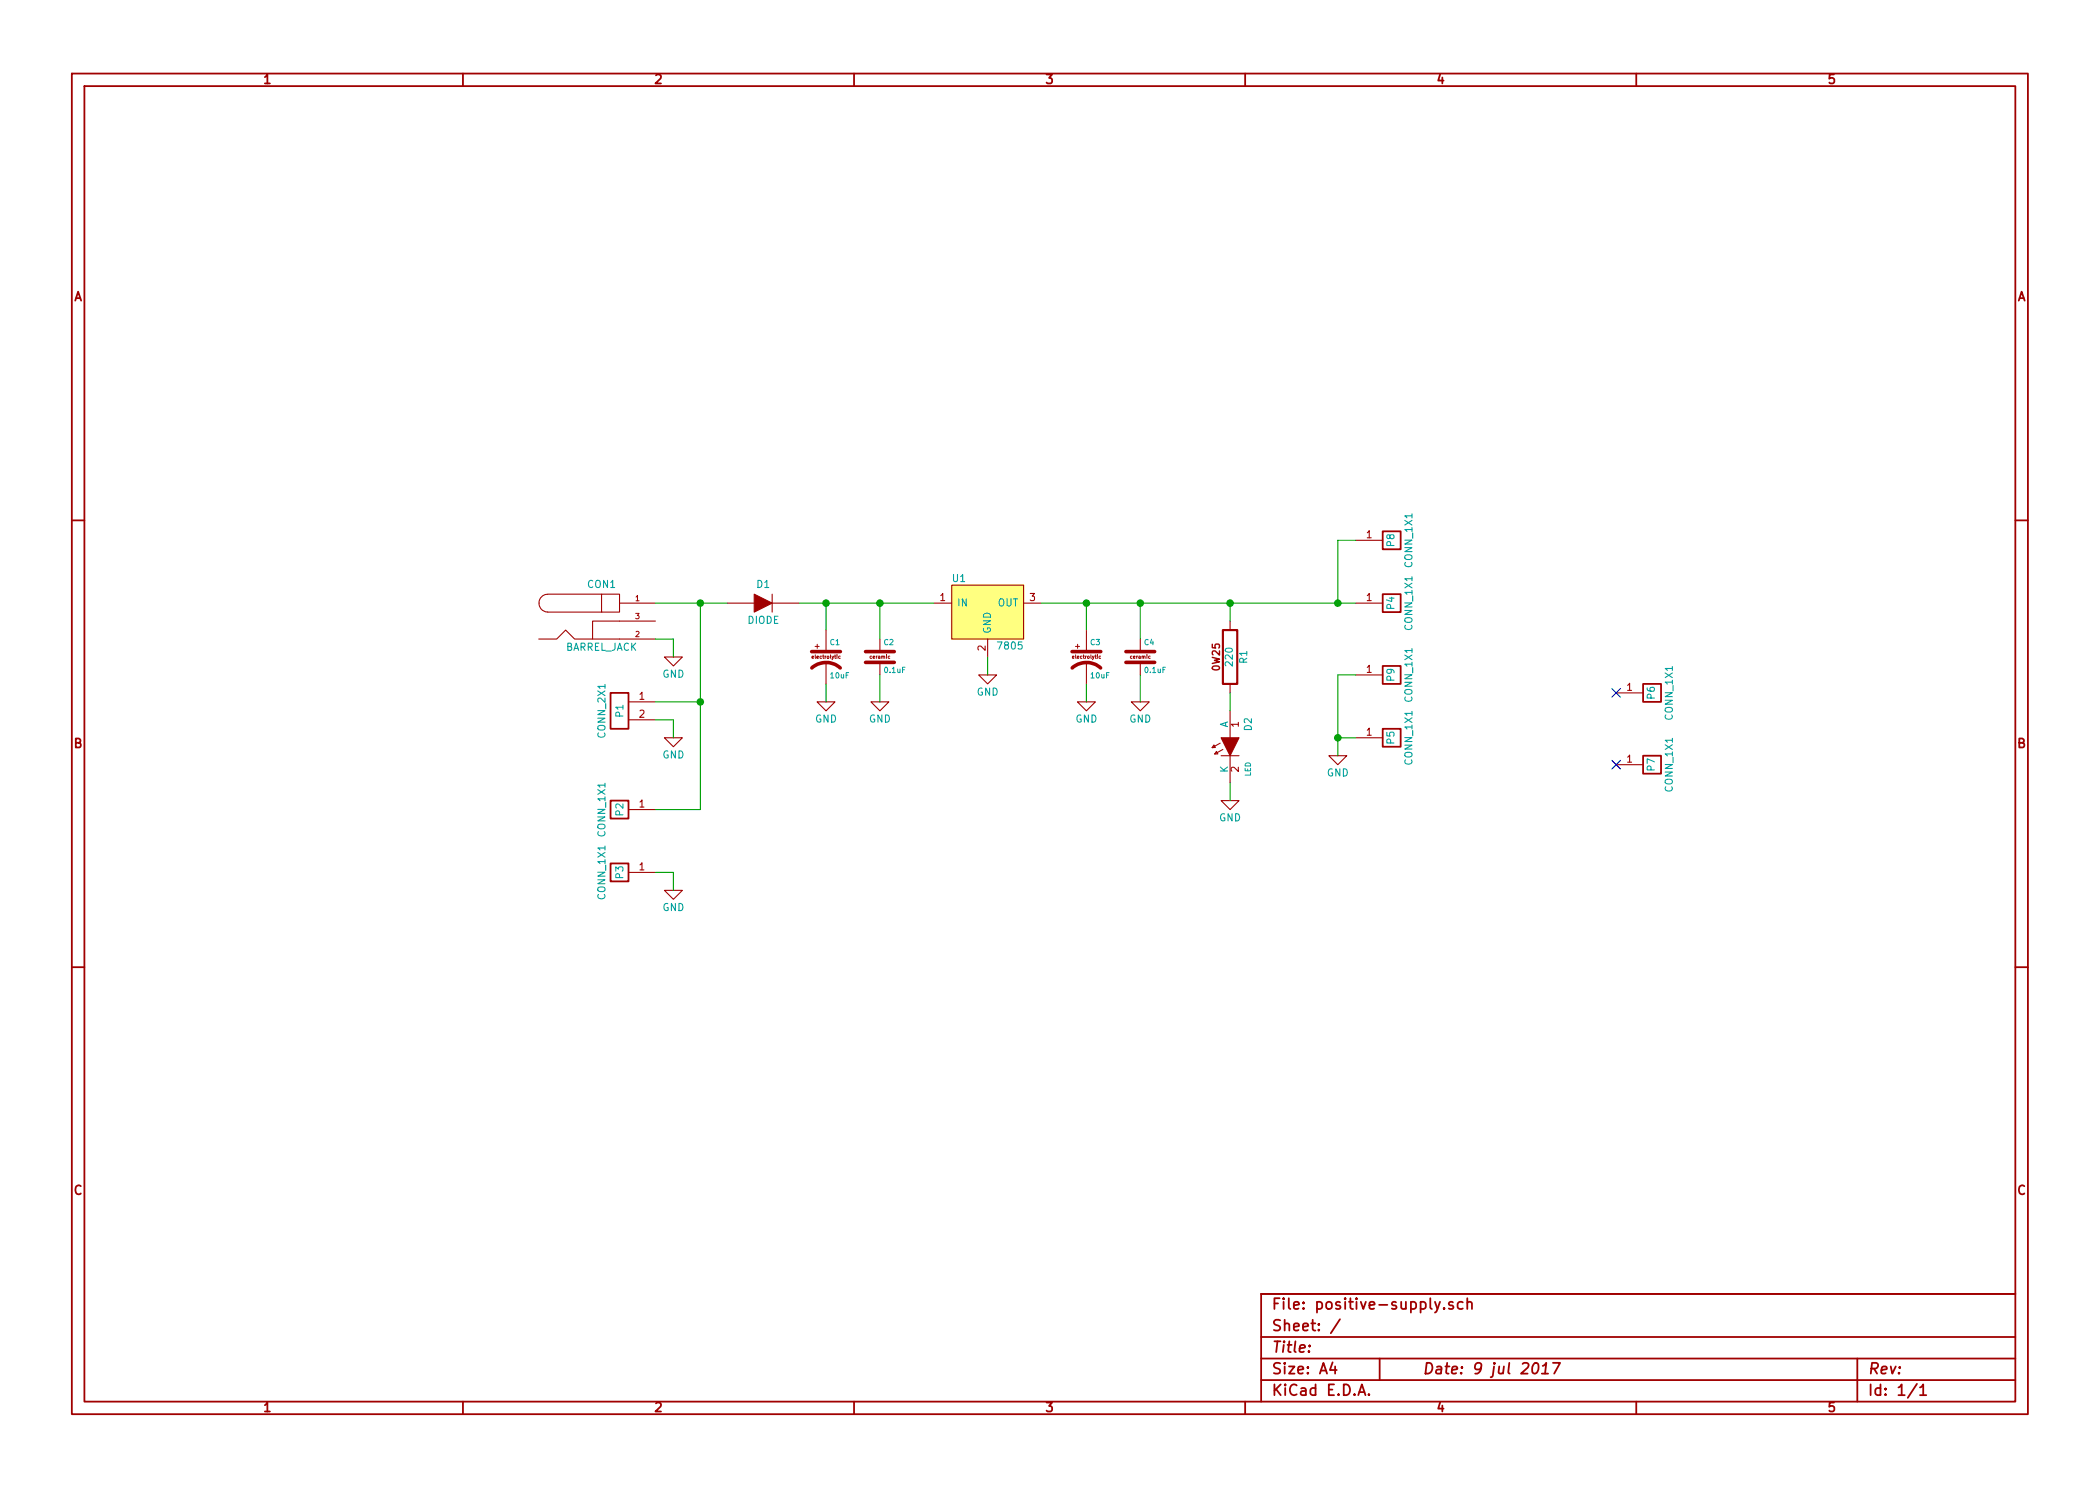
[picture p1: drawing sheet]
EESchema Schematic File Version 2
LIBS:PL_analog_ICs
LIBS:PL_capacitors
LIBS:PL_comms
LIBS:PL_connectors
LIBS:PL_diodes
LIBS:PL_displays
LIBS:PL_GPIB
LIBS:PL_inductors
LIBS:PL_LEDs
LIBS:PL_microcontrollers
LIBS:PL_mounting_holes
LIBS:PL_opamps
LIBS:PL_opto
LIBS:PL_power
LIBS:PL_references
LIBS:PL_regulators
LIBS:PL_relays
LIBS:PL_resistors
LIBS:PL_sensors
LIBS:PL_switchers
LIBS:PL_switches
LIBS:PL_transistors
LIBS:power
LIBS:device
LIBS:transistors
LIBS:conn
LIBS:linear
LIBS:regul
LIBS:74xx
LIBS:cmos4000
LIBS:adc-dac
LIBS:memory
LIBS:xilinx
LIBS:special
LIBS:microcontrollers
LIBS:dsp
LIBS:microchip
LIBS:analog_switches
LIBS:motorola
LIBS:texas
LIBS:intel
LIBS:audio
LIBS:interface
LIBS:digital-audio
LIBS:philips
LIBS:display
LIBS:cypress
LIBS:siliconi
LIBS:opto
LIBS:atmel
LIBS:contrib
LIBS:valves
EELAYER 27 0
EELAYER END
$Descr A4 11693 8268
encoding utf-8
Sheet 1 1
Title ""
Date "9 jul 2017"
Rev ""
Comp ""
Comment1 ""
Comment2 ""
Comment3 ""
Comment4 ""
$EndDescr
$Comp
L 7805 U1
U 1 1
P 5500 3400
F 0 "U1" H 5300 3560 40  0000 L BNN
F 1 "7805" H 5700 3230 40  0000 R TNN
F 2 "" H 5500 3400 60  0000 C CNN
F 3 "" H 5500 3400 60  0000 C CNN
	1    5500 3400
	1    0    0    -1  
$EndComp
$Comp
L BARREL_JACK CON1
U 1 1
P 3350 3450
F 0 "CON1" H 3350 3650 40  0000 C CNN
F 1 "BARREL_JACK" H 3350 3300 40  0000 C CNN
F 2 "~" H 3350 3450 60  0000 C CNN
F 3 "~" H 3350 3450 60  0000 C CNN
	1    3350 3450
	1    0    0    -1  
$EndComp
$Comp
L CONN_2X1 P1
U 1 1
P 3450 3950
F 0 "P1" V 3450 3950 40  0000 C CNN
F 1 "CONN_2X1" V 3550 3950 40  0000 C CNN
F 2 "~" H 3500 3950 60  0000 C CNN
F 3 "~" H 3500 3950 60  0000 C CNN
	1    3450 3950
	-1   0    0    -1  
$EndComp
$Comp
L DIODE D1
U 1 1
P 4250 3350
F 0 "D1" H 4250 3450 40  0000 C CNN
F 1 "DIODE" H 4250 3250 40  0000 C CNN
F 2 "~" H 4250 3350 60  0000 C CNN
F 3 "~" H 4250 3350 60  0000 C CNN
	1    4250 3350
	1    0    0    -1  
$EndComp
$Comp
L GND #PWR01
U 1 1
P 3750 3650
F 0 "#PWR01" H 3750 3450 50  0001 C CNN
F 1 "GND" H 3750 3550 40  0000 C CNN
F 2 "" H 3750 3650 50  0000 C CNN
F 3 "" H 3750 3650 50  0000 C CNN
	1    3750 3650
	1    0    0    -1  
$EndComp
$Comp
L GND #PWR02
U 1 1
P 3750 4100
F 0 "#PWR02" H 3750 3900 50  0001 C CNN
F 1 "GND" H 3750 4000 40  0000 C CNN
F 2 "" H 3750 4100 50  0000 C CNN
F 3 "" H 3750 4100 50  0000 C CNN
	1    3750 4100
	1    0    0    -1  
$EndComp
Wire Wire Line
	3650 3550 3750 3550
Wire Wire Line
	3750 3550 3750 3650
Wire Wire Line
	3650 3350 4050 3350
Wire Wire Line
	3650 4000 3750 4000
Wire Wire Line
	3750 4000 3750 4100
Wire Wire Line
	3650 3900 3900 3900
Wire Wire Line
	3900 3350 3900 4500
Connection ~ 3900 3350
$Comp
L CONN_1X1 P2
U 1 1
P 3450 4500
F 0 "P2" V 3450 4500 40  0000 C CNN
F 1 "CONN_1X1" V 3550 4500 40  0000 C CNN
F 2 "~" H 3500 4450 60  0000 C CNN
F 3 "~" H 3500 4450 60  0000 C CNN
	1    3450 4500
	-1   0    0    1   
$EndComp
$Comp
L CONN_1X1 P3
U 1 1
P 3450 4850
F 0 "P3" V 3450 4850 40  0000 C CNN
F 1 "CONN_1X1" V 3550 4850 40  0000 C CNN
F 2 "~" H 3500 4800 60  0000 C CNN
F 3 "~" H 3500 4800 60  0000 C CNN
	1    3450 4850
	-1   0    0    1   
$EndComp
$Comp
L GND #PWR03
U 1 1
P 3750 4950
F 0 "#PWR03" H 3750 4750 50  0001 C CNN
F 1 "GND" H 3750 4850 40  0000 C CNN
F 2 "" H 3750 4950 50  0000 C CNN
F 3 "" H 3750 4950 50  0000 C CNN
	1    3750 4950
	1    0    0    -1  
$EndComp
Wire Wire Line
	3650 4850 3750 4850
Wire Wire Line
	3750 4850 3750 4950
Wire Wire Line
	3900 4500 3650 4500
Connection ~ 3900 3900
$Comp
L C_EL C1
U 1 1
P 4600 3650
F 0 "C1" H 4620 3710 30  0000 L BNN
F 1 "10uF" H 4620 3560 30  0000 L TNN
F 2 "" H 4638 3500 30  0000 C CNN
F 3 "" H 4600 3650 60  0000 C CNN
	1    4600 3650
	1    0    0    -1  
$EndComp
$Comp
L GND #PWR04
U 1 1
P 5500 3750
F 0 "#PWR04" H 5500 3550 50  0001 C CNN
F 1 "GND" H 5500 3650 40  0000 C CNN
F 2 "" H 5500 3750 50  0000 C CNN
F 3 "" H 5500 3750 50  0000 C CNN
	1    5500 3750
	1    0    0    -1  
$EndComp
$Comp
L GND #PWR05
U 1 1
P 4600 3900
F 0 "#PWR05" H 4600 3700 50  0001 C CNN
F 1 "GND" H 4600 3800 40  0000 C CNN
F 2 "" H 4600 3900 50  0000 C CNN
F 3 "" H 4600 3900 50  0000 C CNN
	1    4600 3900
	1    0    0    -1  
$EndComp
Wire Wire Line
	4600 3900 4600 3800
Wire Wire Line
	4450 3350 5200 3350
Wire Wire Line
	4600 3500 4600 3350
Connection ~ 4600 3350
Wire Wire Line
	5500 3750 5500 3650
$Comp
L C_CER C2
U 1 1
P 4900 3650
F 0 "C2" H 4920 3710 30  0000 L BNN
F 1 "0.1uF" H 4920 3590 30  0000 L TNN
F 2 "" H 4938 3500 30  0000 C CNN
F 3 "" H 4900 3650 60  0000 C CNN
	1    4900 3650
	1    0    0    -1  
$EndComp
Wire Wire Line
	4900 3550 4900 3350
Connection ~ 4900 3350
$Comp
L GND #PWR06
U 1 1
P 4900 3900
F 0 "#PWR06" H 4900 3700 50  0001 C CNN
F 1 "GND" H 4900 3800 40  0000 C CNN
F 2 "" H 4900 3900 50  0000 C CNN
F 3 "" H 4900 3900 50  0000 C CNN
	1    4900 3900
	1    0    0    -1  
$EndComp
Wire Wire Line
	4900 3750 4900 3900
$Comp
L C_EL C3
U 1 1
P 6050 3650
F 0 "C3" H 6070 3710 30  0000 L BNN
F 1 "10uF" H 6070 3560 30  0000 L TNN
F 2 "" H 6088 3500 30  0000 C CNN
F 3 "" H 6050 3650 60  0000 C CNN
	1    6050 3650
	1    0    0    -1  
$EndComp
$Comp
L C_CER C4
U 1 1
P 6350 3650
F 0 "C4" H 6370 3710 30  0000 L BNN
F 1 "0.1uF" H 6370 3590 30  0000 L TNN
F 2 "" H 6388 3500 30  0000 C CNN
F 3 "" H 6350 3650 60  0000 C CNN
	1    6350 3650
	1    0    0    -1  
$EndComp
$Comp
L GND #PWR07
U 1 1
P 6050 3900
F 0 "#PWR07" H 6050 3700 50  0001 C CNN
F 1 "GND" H 6050 3800 40  0000 C CNN
F 2 "" H 6050 3900 50  0000 C CNN
F 3 "" H 6050 3900 50  0000 C CNN
	1    6050 3900
	1    0    0    -1  
$EndComp
$Comp
L GND #PWR08
U 1 1
P 6350 3900
F 0 "#PWR08" H 6350 3700 50  0001 C CNN
F 1 "GND" H 6350 3800 40  0000 C CNN
F 2 "" H 6350 3900 50  0000 C CNN
F 3 "" H 6350 3900 50  0000 C CNN
	1    6350 3900
	1    0    0    -1  
$EndComp
Wire Wire Line
	5800 3350 7550 3350
Wire Wire Line
	6350 3350 6350 3550
Wire Wire Line
	6350 3750 6350 3900
Wire Wire Line
	6050 3800 6050 3900
Wire Wire Line
	6050 3500 6050 3350
Connection ~ 6050 3350
$Comp
L LED D2
U 1 1
P 6850 4150
F 0 "D2" H 6725 4250 40  0000 C CNN
F 1 "LED" H 6975 4250 30  0000 C CNN
F 2 "~" H 6850 4150 60  0000 C CNN
F 3 "~" H 6850 4150 60  0000 C CNN
	1    6850 4150
	0    1    1    0   
$EndComp
$Comp
L R_0W25 R1
U 1 1
P 6850 3650
F 0 "R1" V 6930 3650 40  0000 C CNN
F 1 "220" V 6850 3650 40  0000 C CNN
F 2 "" V 6780 3650 30  0000 C CNN
F 3 "" H 6850 3650 30  0000 C CNN
	1    6850 3650
	1    0    0    -1  
$EndComp
$Comp
L GND #PWR09
U 1 1
P 6850 4450
F 0 "#PWR09" H 6850 4250 50  0001 C CNN
F 1 "GND" H 6850 4350 40  0000 C CNN
F 2 "" H 6850 4450 50  0000 C CNN
F 3 "" H 6850 4450 50  0000 C CNN
	1    6850 4450
	1    0    0    -1  
$EndComp
Wire Wire Line
	6850 4450 6850 4350
Wire Wire Line
	6850 3950 6850 3850
Wire Wire Line
	6850 3350 6850 3450
Connection ~ 6350 3350
$Comp
L CONN_1X1 P4
U 1 1
P 7750 3350
F 0 "P4" V 7750 3350 40  0000 C CNN
F 1 "CONN_1X1" V 7850 3350 40  0000 C CNN
F 2 "~" H 7800 3300 60  0000 C CNN
F 3 "~" H 7800 3300 60  0000 C CNN
	1    7750 3350
	1    0    0    -1  
$EndComp
$Comp
L CONN_1X1 P5
U 1 1
P 7750 4100
F 0 "P5" V 7750 4100 40  0000 C CNN
F 1 "CONN_1X1" V 7850 4100 40  0000 C CNN
F 2 "~" H 7800 4050 60  0000 C CNN
F 3 "~" H 7800 4050 60  0000 C CNN
	1    7750 4100
	1    0    0    -1  
$EndComp
$Comp
L GND #PWR010
U 1 1
P 7450 4200
F 0 "#PWR010" H 7450 4000 50  0001 C CNN
F 1 "GND" H 7450 4100 40  0000 C CNN
F 2 "" H 7450 4200 50  0000 C CNN
F 3 "" H 7450 4200 50  0000 C CNN
	1    7450 4200
	1    0    0    -1  
$EndComp
Wire Wire Line
	7450 3750 7450 4200
Wire Wire Line
	7450 4100 7550 4100
Connection ~ 6850 3350
$Comp
L CONN_1X1 P6
U 1 1
P 9200 3850
F 0 "P6" V 9200 3850 40  0000 C CNN
F 1 "CONN_1X1" V 9300 3850 40  0000 C CNN
F 2 "~" H 9250 3800 60  0000 C CNN
F 3 "~" H 9250 3800 60  0000 C CNN
	1    9200 3850
	1    0    0    -1  
$EndComp
$Comp
L CONN_1X1 P7
U 1 1
P 9200 4250
F 0 "P7" V 9200 4250 40  0000 C CNN
F 1 "CONN_1X1" V 9300 4250 40  0000 C CNN
F 2 "~" H 9250 4200 60  0000 C CNN
F 3 "~" H 9250 4200 60  0000 C CNN
	1    9200 4250
	1    0    0    -1  
$EndComp
NoConn ~ 9000 3850
NoConn ~ 9000 4250
$Comp
L CONN_1X1 P8
U 1 1
P 7750 3000
F 0 "P8" V 7750 3000 40  0000 C CNN
F 1 "CONN_1X1" V 7850 3000 40  0000 C CNN
F 2 "~" H 7800 2950 60  0000 C CNN
F 3 "~" H 7800 2950 60  0000 C CNN
	1    7750 3000
	1    0    0    -1  
$EndComp
Wire Wire Line
	7450 3350 7450 3000
Wire Wire Line
	7450 3000 7550 3000
Connection ~ 7450 3350
$Comp
L CONN_1X1 P9
U 1 1
P 7750 3750
F 0 "P9" V 7750 3750 40  0000 C CNN
F 1 "CONN_1X1" V 7850 3750 40  0000 C CNN
F 2 "~" H 7800 3700 60  0000 C CNN
F 3 "~" H 7800 3700 60  0000 C CNN
	1    7750 3750
	1    0    0    -1  
$EndComp
Wire Wire Line
	7450 3750 7550 3750
Connection ~ 7450 4100
$EndSCHEMATC
